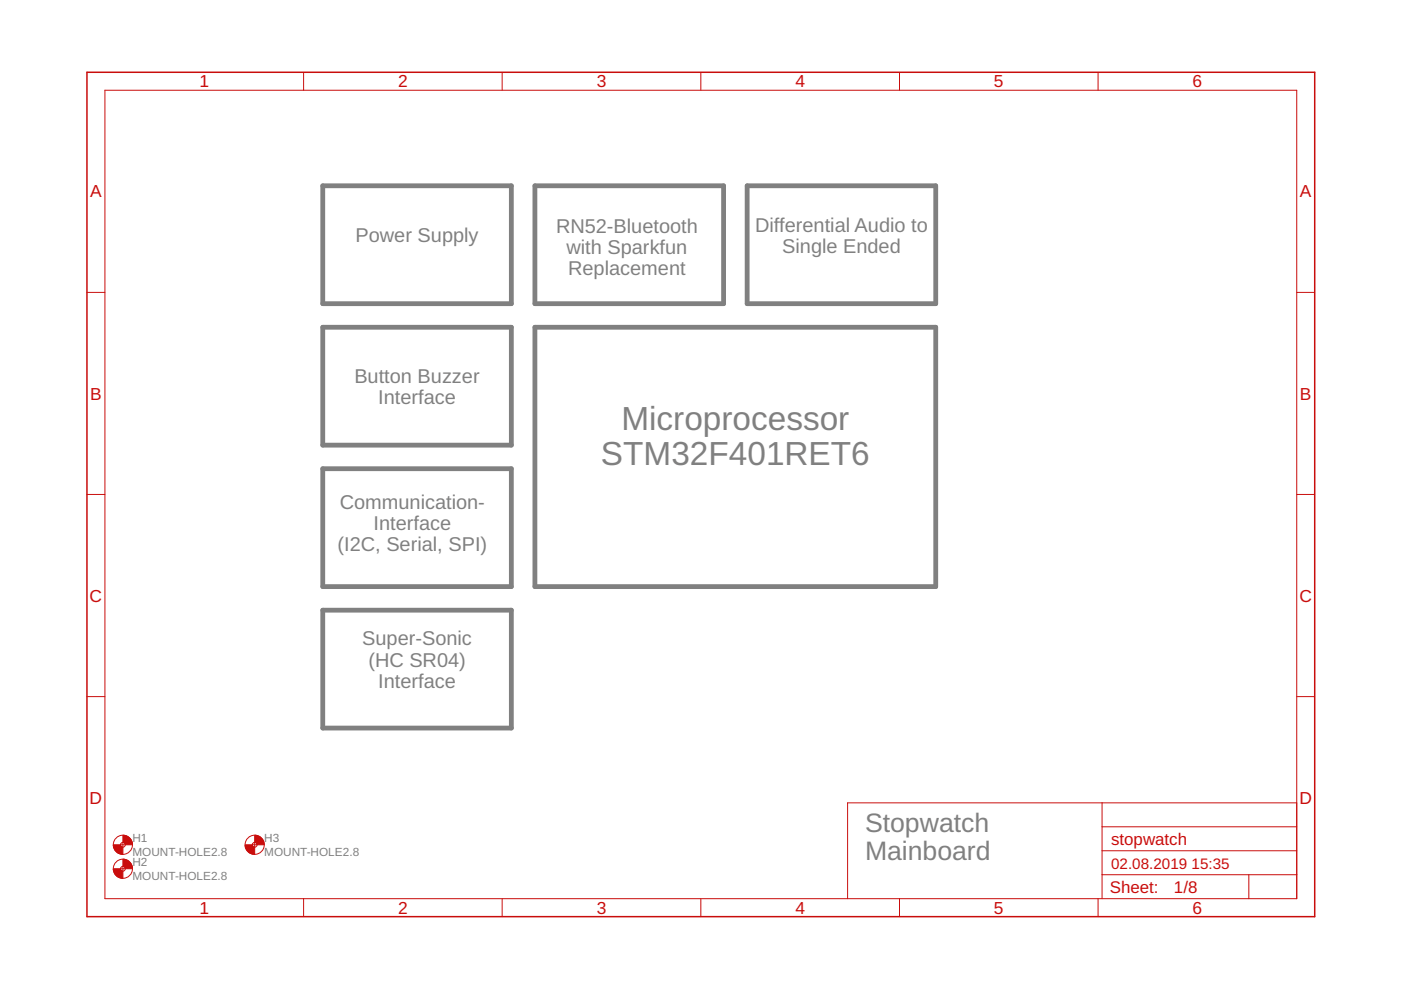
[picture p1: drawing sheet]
<svg xmlns="http://www.w3.org/2000/svg" width="297mm" height="210mm" viewBox="0 0 297 210" stroke-linecap="round" stroke-linejoin="round" font-family="sans-serif">
<path d="M68.4 39.4h40v25h-40zM113.4 39.4h40v25h-40zM158.4 39.4h40v25h-40zM68.4 69.4h40v25h-40zM113.4 69.4h85v55h-85zM68.4 99.4h40v25h-40zM68.4 129.4h40v25h-40z" fill="none" stroke="#808080" stroke-width="1"/>
<g fill="none" stroke="#c90d0c" stroke-width=".21">
<path d="M22.2 19.1h252.7v171.4h-252.7zM64.4 15.3v3.8M106.5 15.3v3.8M148.6 15.3v3.8M190.7 15.3v3.8M232.8 15.3v3.8M18.4 62h3.8M274.9 62h3.8M18.4 104.8h3.8M274.9 104.8h3.8M18.4 147.7h3.8M274.9 147.7h3.8"/>
<path d="M25.5 179.1h1.1M26.1 178.6v1M53.5 179.1h1M54 178.6v1M233.7 170.2v20.3M233.7 175.3h41.2M274.9 170.2h-95.2v20.3M25.5 184.2h1.1M26.1 183.7v1M64.4 190.5v3.9M106.5 190.5v3.9M148.6 190.5v3.9"/>
<path d="M190.7 190.5v3.9M232.8 190.5v3.9M233.7 185.5h41.2M233.7 180.4h41.2M264.8 185.5v5"/>
<circle cx="26.1" cy="179.1" r="2.03"/>
<circle cx="26.1" cy="179.1" r=".51"/>
<circle cx="54" cy="179.1" r="2.03"/>
<circle cx="54" cy="179.1" r=".51"/>
<circle cx="26.1" cy="184.2" r="2.03"/>
<circle cx="26.1" cy="184.2" r=".51"/>
</g>
<path d="M18.4 15.3h260.3v179.1h-260.3z" fill="none" stroke="#c90d0c" stroke-width=".32"/>
<g fill="#c90d0c" stroke="#c90d0c" stroke-width=".21">
<path d="M26.1 177.1a2.04 2.04 0 0 1 2 2h-1.5l-.2-.4-.3-.1z" fill-rule="evenodd"/>
<path d="M24 179.1h1.5l.3 .4 .3 .1v1.5a2 2 0 0 1-2.1-2z" fill-rule="evenodd"/>
<path d="M26.1 182.2a2.04 2.04 0 0 1 2 2h-1.5l-.2-.4-.3-.1z" fill-rule="evenodd"/>
<path d="M24 184.2h1.5l.3 .4 .3 .1v1.5a2 2 0 0 1-2.1-2z" fill-rule="evenodd"/>
<path d="M54 177.1a2.04 2.04 0 0 1 2 2h-1.5l-.2-.4-.3-.1z" fill-rule="evenodd"/>
<path d="M52 179.1h1.5l.2 .4 .3 .1v1.5a2 2 0 0 1-2-2z" fill-rule="evenodd"/>
</g>
<g font-size="7.1" fill="#808080">
<text x="131.8" y="91.1">Microprocessor</text>
<text x="127.4" y="98.6">STM32F401RET6</text>
</g>
<g font-size="5.7" fill="#808080">
<text x="183.4" y="176.4">Stopwatch</text>
<text x="183.4" y="182.3">Mainboard</text>
</g>
<g font-size="4.2" fill="#808080">
<text x="75.4" y="51.4">Power Supply</text>
<text x="117.9" y="49.4">RN52-Bluetooth</text>
<text x="120.1" y="53.9">with Sparkfun</text>
<text x="160.1" y="49.1">Differential Audio to</text>
<text x="165.9" y="53.6">Single Ended</text>
<text x="120.5" y="58.4">Replacement</text>
<text x="75.1" y="81.1">Button Buzzer</text>
<text x="80.2" y="85.6">Interface</text>
<text x="72" y="107.9">Communication-</text>
<text x="79.2" y="112.4">Interface</text>
<text x="71.5" y="116.9">(I2C, Serial, SPI)</text>
<text x="76.8" y="136.9">Super-Sonic</text>
<text x="78.1" y="141.4">(HC SR04)</text>
<text x="80.2" y="145.9">Interface</text>
</g>
<g font-size="3.7" fill="#c90d0c">
<text x="42.3" y="18.5">1</text>
<text x="84.4" y="18.5">2</text>
<text x="126.5" y="18.5">3</text>
<text x="168.6" y="18.5">4</text>
<text x="210.7" y="18.5">5</text>
<text x="252.9" y="18.5">6</text>
<text x="19.1" y="41.9">A</text>
<text x="275.6" y="41.9">A</text>
<text x="19.1" y="84.7">B</text>
<text x="275.6" y="84.7">B</text>
<text x="19" y="127.6">C</text>
<text x="275.5" y="127.6">C</text>
<text x="19" y="170.4">D</text>
<text x="275.5" y="170.4">D</text>
<text x="42.3" y="193.7">1</text>
<text x="84.4" y="193.7">2</text>
<text x="126.5" y="193.7">3</text>
<text x="168.6" y="193.7">4</text>
<text x="210.7" y="193.7">5</text>
<text x="252.9" y="193.7">6</text>
</g>
<g font-size="3.6" fill="#c90d0c">
<text x="235.6" y="179.1">stopwatch</text>
<text x="235.3" y="189.4">Sheet:</text>
<text x="248.9" y="189.3">1/8</text>
</g>
<g font-size="3.2" fill="#c90d0c">
<text x="235.6" y="184.2">02.08.2019</text>
<text x="252.6" y="184.2">15:35</text>
</g>
<g font-size="2.5" fill="#808080">
<text x="28.1" y="178.5">H1</text>
<text x="56" y="178.5">H3</text>
<text x="28.1" y="181.6">MOUNT-HOLE2.8</text>
<text x="28.1" y="183.6">H2</text>
<text x="56" y="181.6">MOUNT-HOLE2.8</text>
<text x="28.1" y="186.7">MOUNT-HOLE2.8</text>
</g>
</svg>
